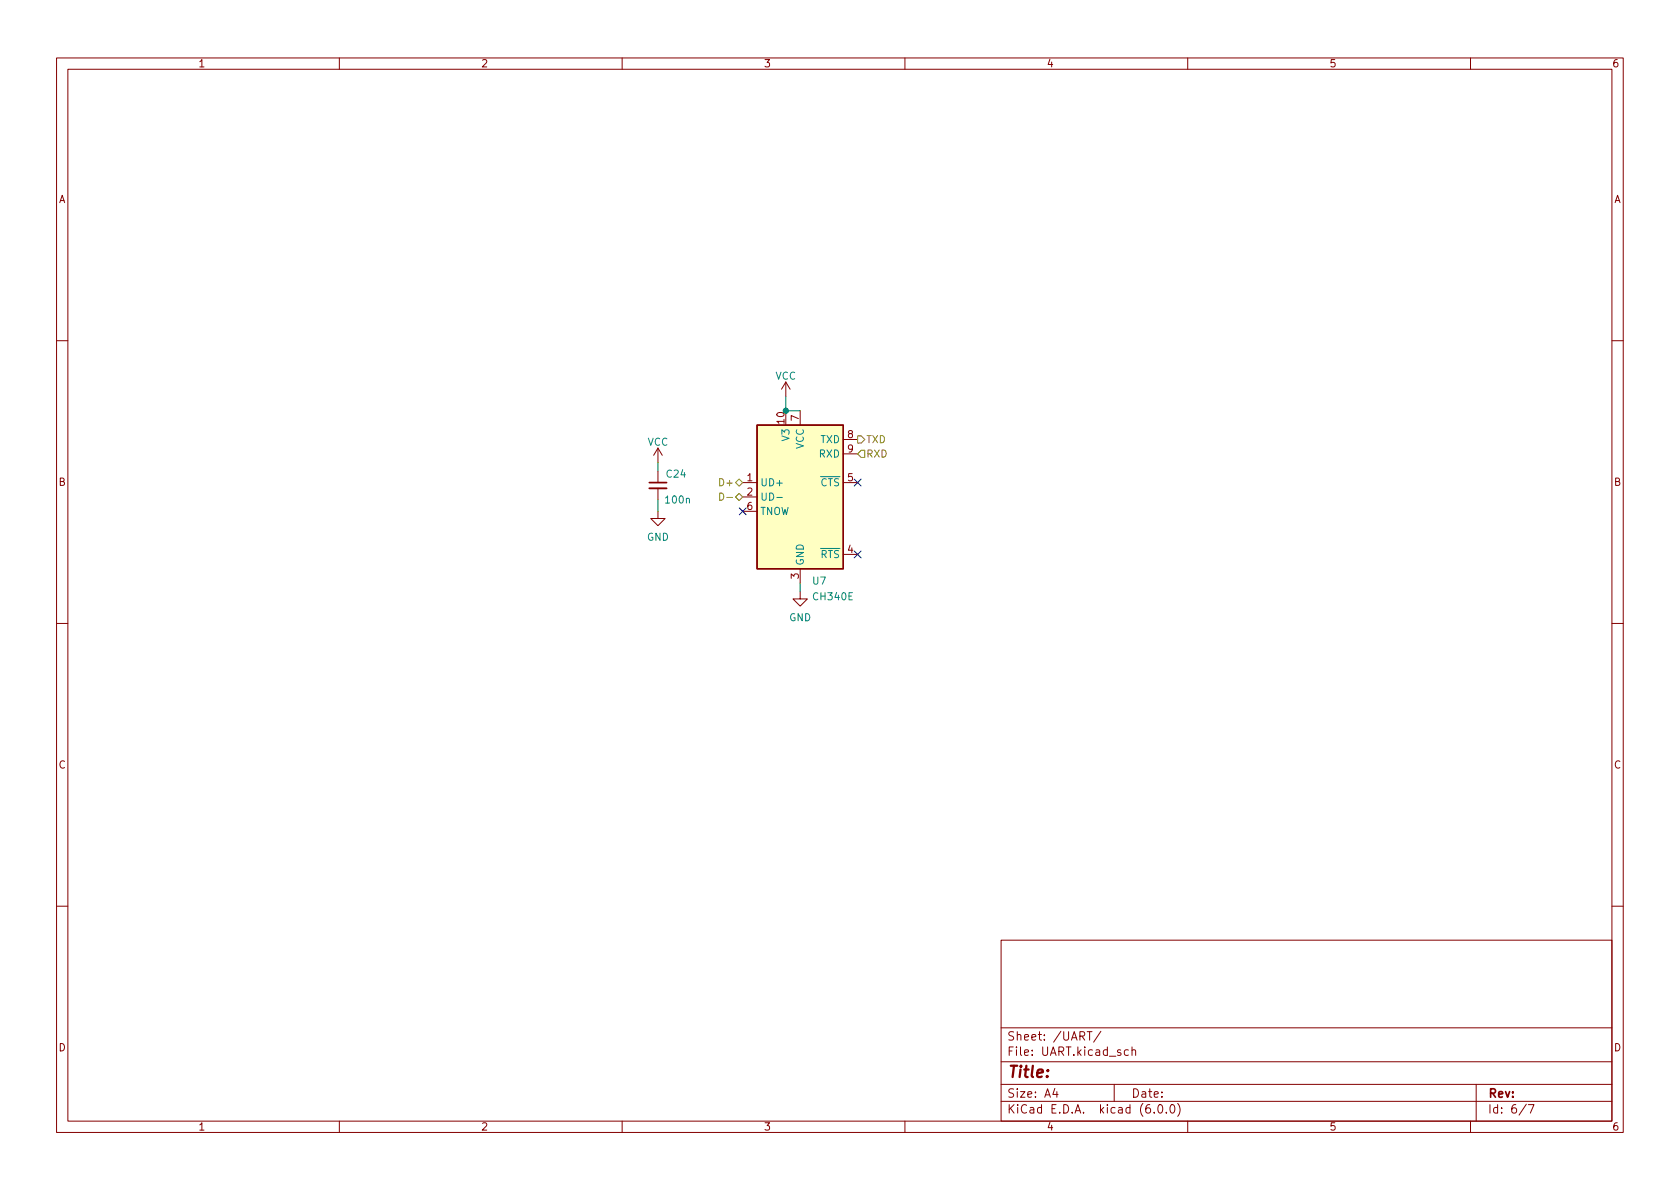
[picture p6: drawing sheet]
(kicad_sch (version 20211123) (generator eeschema)

 (paper "A4")

 (lib_symbols
  (symbol "Device:C_Small" (pin_numbers hide) (pin_names (offset 0.254) hide) (in_bom yes) (on_board yes)
   (property "Reference" "C" (id 0) (at 0.254 1.778 0) (effects (font (size 1.27 1.27)) (justify left)))
   (property "Value" "C_Small" (id 1) (at 0.254 -2.032 0) (effects (font (size 1.27 1.27)) (justify left)))
   (property "Footprint" "" (id 2) (at 0 0 0) (effects (font (size 1.27 1.27)) hide))
   (property "Datasheet" "~" (id 3) (at 0 0 0) (effects (font (size 1.27 1.27)) hide))
   (symbol "C_Small_0_1"
    (polyline (pts (xy -1.524 -0.508) (xy 1.524 -0.508)) (stroke (width 0.3302) (type default) (color 0 0 0 0)) (fill (type none)))
    (polyline (pts (xy -1.524 0.508) (xy 1.524 0.508)) (stroke (width 0.3048) (type default) (color 0 0 0 0)) (fill (type none))))
   (symbol "C_Small_1_1"
    (pin passive line (at 0 2.54 270) (length 2.032) (name "~" (effects (font (size 1.27 1.27)))) (number "1" (effects (font (size 1.27 1.27)))))
    (pin passive line (at 0 -2.54 90) (length 2.032) (name "~" (effects (font (size 1.27 1.27)))) (number "2" (effects (font (size 1.27 1.27)))))))
  (symbol "Interface_USB:CH340E" (in_bom yes) (on_board yes)
   (property "Reference" "U" (id 0) (at -5.08 13.97 0) (effects (font (size 1.27 1.27)) (justify right)))
   (property "Value" "CH340E" (id 1) (at 1.27 13.97 0) (effects (font (size 1.27 1.27)) (justify left)))
   (property "Footprint" "Package_SO:MSOP-10_3x3mm_P0.5mm" (id 2) (at 1.27 -13.97 0) (effects (font (size 1.27 1.27)) (justify left) hide))
   (property "Datasheet" "https://www.mpja.com/download/35227cpdata.pdf" (id 3) (at -8.89 20.32 0) (effects (font (size 1.27 1.27)) hide))
   (symbol "CH340E_0_1"
    (rectangle (start -7.62 12.7) (end 7.62 -12.7) (stroke (width 0.254) (type default) (color 0 0 0 0)) (fill (type background))))
   (symbol "CH340E_1_1"
    (pin bidirectional line (at -10.16 2.54 0) (length 2.54) (name "UD+" (effects (font (size 1.27 1.27)))) (number "1" (effects (font (size 1.27 1.27)))))
    (pin passive line (at -2.54 15.24 270) (length 2.54) (name "V3" (effects (font (size 1.27 1.27)))) (number "10" (effects (font (size 1.27 1.27)))))
    (pin bidirectional line (at -10.16 0 0) (length 2.54) (name "UD-" (effects (font (size 1.27 1.27)))) (number "2" (effects (font (size 1.27 1.27)))))
    (pin power_in line (at 0 -15.24 90) (length 2.54) (name "GND" (effects (font (size 1.27 1.27)))) (number "3" (effects (font (size 1.27 1.27)))))
    (pin output line (at 10.16 -10.16 180) (length 2.54) (name "~{RTS}" (effects (font (size 1.27 1.27)))) (number "4" (effects (font (size 1.27 1.27)))))
    (pin input line (at 10.16 2.54 180) (length 2.54) (name "~{CTS}" (effects (font (size 1.27 1.27)))) (number "5" (effects (font (size 1.27 1.27)))))
    (pin output line (at -10.16 -2.54 0) (length 2.54) (name "TNOW" (effects (font (size 1.27 1.27)))) (number "6" (effects (font (size 1.27 1.27)))))
    (pin power_in line (at 0 15.24 270) (length 2.54) (name "VCC" (effects (font (size 1.27 1.27)))) (number "7" (effects (font (size 1.27 1.27)))))
    (pin output line (at 10.16 10.16 180) (length 2.54) (name "TXD" (effects (font (size 1.27 1.27)))) (number "8" (effects (font (size 1.27 1.27)))))
    (pin input line (at 10.16 7.62 180) (length 2.54) (name "RXD" (effects (font (size 1.27 1.27)))) (number "9" (effects (font (size 1.27 1.27)))))))
  (symbol "power:GND" (power) (pin_names (offset 0)) (in_bom yes) (on_board yes)
   (property "Reference" "#PWR" (id 0) (at 0 -6.35 0) (effects (font (size 1.27 1.27)) hide))
   (property "Value" "GND" (id 1) (at 0 -3.81 0) (effects (font (size 1.27 1.27))))
   (property "Footprint" "" (id 2) (at 0 0 0) (effects (font (size 1.27 1.27)) hide))
   (property "Datasheet" "" (id 3) (at 0 0 0) (effects (font (size 1.27 1.27)) hide))
   (symbol "GND_0_1"
    (polyline (pts (xy 0 0) (xy 0 -1.27) (xy 1.27 -1.27) (xy 0 -2.54) (xy -1.27 -1.27) (xy 0 -1.27)) (stroke (width 0) (type default) (color 0 0 0 0)) (fill (type none))))
   (symbol "GND_1_1"
    (pin power_in line (at 0 0 270) (length 0) hide (name "GND" (effects (font (size 1.27 1.27)))) (number "1" (effects (font (size 1.27 1.27)))))))
  (symbol "power:VCC" (power) (pin_names (offset 0)) (in_bom yes) (on_board yes)
   (property "Reference" "#PWR" (id 0) (at 0 -3.81 0) (effects (font (size 1.27 1.27)) hide))
   (property "Value" "VCC" (id 1) (at 0 3.81 0) (effects (font (size 1.27 1.27))))
   (property "Footprint" "" (id 2) (at 0 0 0) (effects (font (size 1.27 1.27)) hide))
   (property "Datasheet" "" (id 3) (at 0 0 0) (effects (font (size 1.27 1.27)) hide))
   (symbol "VCC_0_1"
    (polyline (pts (xy -0.762 1.27) (xy 0 2.54)) (stroke (width 0) (type default) (color 0 0 0 0)) (fill (type none)))
    (polyline (pts (xy 0 0) (xy 0 2.54)) (stroke (width 0) (type default) (color 0 0 0 0)) (fill (type none)))
    (polyline (pts (xy 0 2.54) (xy 0.762 1.27)) (stroke (width 0) (type default) (color 0 0 0 0)) (fill (type none))))
   (symbol "VCC_1_1"
    (pin power_in line (at 0 0 90) (length 0) hide (name "VCC" (effects (font (size 1.27 1.27)))) (number "1" (effects (font (size 1.27 1.27))))))))

 (junction (at 138.938 72.39) (diameter 0) (color 0 0 0 0))

 (no_connect (at 151.638 85.09))
 (no_connect (at 151.638 97.79))
 (no_connect (at 131.318 90.17))

 (wire (pts (xy 138.938 72.39) (xy 141.478 72.39)) (stroke (width 0) (type default) (color 0 0 0 0)))
 (wire (pts (xy 138.938 69.85) (xy 138.938 72.39)) (stroke (width 0) (type default) (color 0 0 0 0)))
 (wire (pts (xy 116.332 88.138) (xy 116.332 90.17)) (stroke (width 0) (type default) (color 0 0 0 0)))
 (wire (pts (xy 141.478 102.87) (xy 141.478 104.394)) (stroke (width 0) (type default) (color 0 0 0 0)))
 (wire (pts (xy 116.332 81.534) (xy 116.332 83.058)) (stroke (width 0) (type default) (color 0 0 0 0)))

 (hierarchical_label "D-" (shape bidirectional) (at 131.318 87.63 180) (effects (font (size 1.27 1.27)) (justify right)))
 (hierarchical_label "RXD" (shape input) (at 151.638 80.01 0) (effects (font (size 1.27 1.27)) (justify left)))
 (hierarchical_label "D+" (shape bidirectional) (at 131.318 85.09 180) (effects (font (size 1.27 1.27)) (justify right)))
 (hierarchical_label "TXD" (shape output) (at 151.638 77.47 0) (effects (font (size 1.27 1.27)) (justify left)))

 (symbol (lib_id "Device:C_Small") (at 116.332 85.598 0) (mirror y) (unit 1) (in_bom yes) (on_board yes)
  (property "Reference" "C24" (id 0) (at 117.602 83.566 0) (effects (font (size 1.27 1.27)) (justify right)))
  (property "Value" "100n" (id 1) (at 117.348 88.138 0) (effects (font (size 1.27 1.27)) (justify right)))
  (property "Footprint" "Capacitor_SMD:C_0603_1608Metric" (id 2) (at 116.332 85.598 0) (effects (font (size 1.27 1.27)) hide))
  (property "Datasheet" "~" (id 3) (at 116.332 85.598 0) (effects (font (size 1.27 1.27)) hide)) (pin "1") (pin "2"))

 (symbol (lib_id "power:GND") (at 116.332 90.17 0) (unit 1) (in_bom yes) (on_board yes) (fields_autoplaced)
  (property "Reference" "#PWR0142" (id 0) (at 116.332 96.52 0) (effects (font (size 1.27 1.27)) hide))
  (property "Value" "GND" (id 1) (at 116.332 94.7325 0))
  (property "Footprint" "" (id 2) (at 116.332 90.17 0) (effects (font (size 1.27 1.27)) hide))
  (property "Datasheet" "" (id 3) (at 116.332 90.17 0) (effects (font (size 1.27 1.27)) hide)) (pin "1"))

 (symbol (lib_id "Interface_USB:CH340E") (at 141.478 87.63 0) (unit 1) (in_bom yes) (on_board yes) (fields_autoplaced)
  (property "Reference" "U7" (id 0) (at 143.4974 102.4795 0) (effects (font (size 1.27 1.27)) (justify left)))
  (property "Value" "CH340E" (id 1) (at 143.4974 105.2546 0) (effects (font (size 1.27 1.27)) (justify left)))
  (property "Footprint" "Package_SO:MSOP-10_3x3mm_P0.5mm" (id 2) (at 142.748 101.6 0) (effects (font (size 1.27 1.27)) (justify left) hide))
  (property "Datasheet" "https://www.mpja.com/download/35227cpdata.pdf" (id 3) (at 132.588 67.31 0) (effects (font (size 1.27 1.27)) hide)) (pin "1") (pin "10") (pin "2") (pin "3") (pin "4") (pin "5") (pin "6") (pin "7") (pin "8") (pin "9"))

 (symbol (lib_id "power:VCC") (at 116.332 81.534 0) (unit 1) (in_bom yes) (on_board yes) (fields_autoplaced)
  (property "Reference" "#PWR0141" (id 0) (at 116.332 85.344 0) (effects (font (size 1.27 1.27)) hide))
  (property "Value" "VCC" (id 1) (at 116.332 77.9295 0))
  (property "Footprint" "" (id 2) (at 116.332 81.534 0) (effects (font (size 1.27 1.27)) hide))
  (property "Datasheet" "" (id 3) (at 116.332 81.534 0) (effects (font (size 1.27 1.27)) hide)) (pin "1"))

 (symbol (lib_id "power:GND") (at 141.478 104.394 0) (unit 1) (in_bom yes) (on_board yes) (fields_autoplaced)
  (property "Reference" "#PWR0143" (id 0) (at 141.478 110.744 0) (effects (font (size 1.27 1.27)) hide))
  (property "Value" "GND" (id 1) (at 141.478 108.9565 0))
  (property "Footprint" "" (id 2) (at 141.478 104.394 0) (effects (font (size 1.27 1.27)) hide))
  (property "Datasheet" "" (id 3) (at 141.478 104.394 0) (effects (font (size 1.27 1.27)) hide)) (pin "1"))

 (symbol (lib_id "power:VCC") (at 138.938 69.85 0) (unit 1) (in_bom yes) (on_board yes) (fields_autoplaced)
  (property "Reference" "#PWR0140" (id 0) (at 138.938 73.66 0) (effects (font (size 1.27 1.27)) hide))
  (property "Value" "VCC" (id 1) (at 138.938 66.2455 0))
  (property "Footprint" "" (id 2) (at 138.938 69.85 0) (effects (font (size 1.27 1.27)) hide))
  (property "Datasheet" "" (id 3) (at 138.938 69.85 0) (effects (font (size 1.27 1.27)) hide)) (pin "1")))
